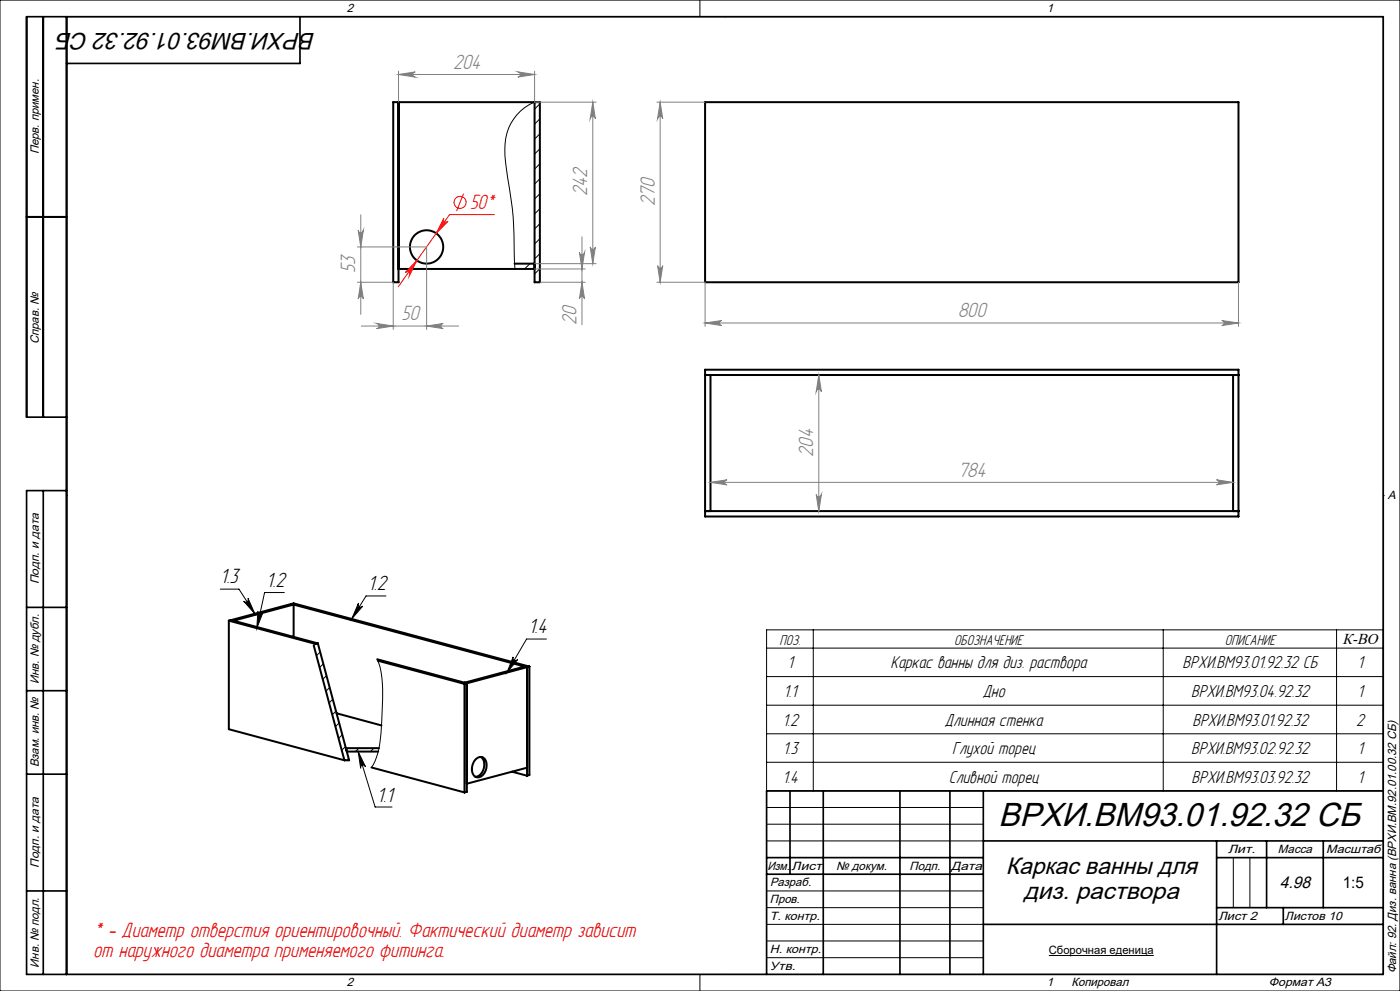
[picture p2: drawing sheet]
<svg xmlns="http://www.w3.org/2000/svg" width="420mm" height="297mm" viewBox="0 0 420 297" stroke-linecap="round" stroke-linejoin="round" font-family="sans-serif">
<g fill="none" stroke="#000" stroke-width=".3">
<path d="M0 0h420v297h-420zM20 5h395v287h-395zM210 0v5M217.5 5h.1M160.4 30.6a14.6 14.6 0 0 0-9 14.2l.3 3.7a177.5 177.5 0 0 1 2.5 22l.3 10.1M162 31.1l-1.6 1.6M162 35.6l-1.6 1.6M162 40.1l-1.6 1.6M162 44.6l-1.6 1.6M162 49.1l-1.6 1.6M162 53.6l-1.6 1.6M162 58.1l-1.6 1.6"/>
<path d="M154.5 79l-.1 .1M159 79l-1.6 1.6M162 62.5l-1.6 1.6M162 67l-1.6 1.6M162 71.5l-1.6 1.6M162 76l-1.6 1.6M162 80.5l-1.6 1.6M20 148.5h.1M415 148.5h.1M66.1 176.6h5.6l4.7 7.3M85.3 177.6h-5.9l-2.4 10.7M115.8 178.6h-6l-4.3 6.9"/>
<path d="M73.1 180.2a.78 .78 0 0 0 1 .1 .78 .78 0 0 0 .3-1l2 4.6zM77.4 183.2a.78 .78 0 0 0 .6 .9 .78 .78 0 0 0 .9-.6l-1.9 4.8zM95.3 192.8l-1.2 .7M96.1 195.4l-1.2 1.1M97 198.9l-1.1 1.2M107.5 180.8a.77 .77 0 0 0 .3 1.1 .77 .77 0 0 0 1-.3l-3.3 3.9zM113.2 197.6a27 27 0 0 1 1.6 11.7 72.8 72.8 0 0 1-1.5 16.5l-.8 2.3-1.1 1.9M154 196.9a.78 .78 0 0 0 .3 1 .78 .78 0 0 0 1-.2l-3.2 3.9zM163.9 191.5h-5.9l-5.9 10.1M230 194.2h185M244 188.8v48.2M349 188.8v48.2"/>
<path d="M401 188.8v48.2M415 188.8h-185v48.2h185M98 202.5l-1.2 1.1M98.9 206l-1.1 1.1M99.8 209.5l-1.1 1.2M100.8 213.1l-1.1 1.1M101.7 216.6l-1.1 1.2M230 202.8h185M230 211.3h185M230 219.9h185M102.7 220.2l-1.1 1.1M103.6 223.7l-1.1 1.2"/>
<path d="M104.6 227.3l-.6 .6M107.5 225.2l2.1 4.6a.76 .76 0 0 0-.9-.5 .76 .76 0 0 0-.5 1zM107.5 225.2l5 16.7h5.1M107.7 224.2l-1.1 1M112.1 224.2l-1 1M230 228.5h185M230 242h65M230 247h65M230 252h65M370 257v15M375 257v15M230 267h65"/>
<path d="M230 272h65M230 277h65M210 292v5M217.5 292h.1M230 282h65M230 287h65M314.7 286.4h31.4"/>
</g>
<g fill="none" stroke="#000" stroke-width=".6">
<path d="M119.6 30.6v54h-1.6v-54h44v54h-1.6v-54M211.5 30.6h160v54h-160zM8 65h12M154.4 79h6M119.6 80.6h40.8M211.5 110.8h160v44h-160zM211.5 112.4h160M213.1 112.4v40.8M369.9 112.4v40.8M211.5 153.2h160M68.7 186v32.5l34.6 9.4M68.7 186l26.2 7"/>
<path d="M69.4 185.8l-.7 .2M69.4 185.8l26 7M87.4 181l-18 4.8M87.4 181l.7 .2M87.4 181l70.7 19M87.4 181l.7-.2 70.7 19M88.1 181.2l-18 4.8-.7-.2M88.1 181.2v9.6M94.1 193.5l9.2 34.4M95.3 192.8h.1M95.4 192.8l9.3 35.1h-1.4M113.2 197.6l26.9 7.2"/>
<path d="M113.3 198l26 7M158.1 200l-.7-.2-18.1 4.8 .8 .2M158.1 200l-18 4.8M158.1 200v32.5M158.8 199.8l-.7 .2M158.8 199.8v32.5l-.7 .2M101 213.8l13.4 3.6M139.3 205v32.5M140.1 204.8v32.5l-.8 .2M140.1 204.8l-.8 .2M111.4 230l27.9 7.5M113.7 224.2h-9.9l.3 1h9.4"/>
<path d="M142.7 227.6a1.86 1.86 0 0 1 2.3-.6 1.86 1.86 0 0 1 1 2.2 3.4 3.4 0 0 1-2.8 3.8 2.85 2.85 0 0 1-1.2-4.3zM144.2 226.9a3.6 3.6 0 0 1-.2 5.3l-.7 .5-.7 .1M153.6 231.3l4.5 1.2M158.1 230.1l-18 4.8"/>
<circle cx="128" cy="74" r="5"/>
</g>
<g fill="none" stroke="#f00" stroke-width=".3">
<path d="M139.1 58.1l-2.1 5.1M125.1 78.1l-2.3 4.5a.77 .77 0 0 0-.2-1 .77 .77 0 0 0-1 .1zM133.1 65.4a.79 .79 0 0 0 .3 1 .79 .79 0 0 0 1-.1l-3.5 3.6zM148.3 64.3h-13.4l-15.4 21.6"/>
<circle cx="138" cy="60.7" r="1.82"/>
</g>
<g fill="none" stroke="#808080" stroke-width=".3">
<path d="M119.6 21.3v9.3M119.6 22.3h40.8M119.6 22.3l5-.7a.78 .78 0 0 0-.8 .7 .78 .78 0 0 0 .8 .8zM155.4 21.6l5 .7-5 .8a.78 .78 0 0 0 .7-.8 .78 .78 0 0 0-.7-.7zM160.4 21.3v9.3h18.4M177.8 30.6v48.4M177.8 30.6l.8 5a.78 .78 0 0 0-.8-.7 .78 .78 0 0 0-.7 .7zM197.1 30.6h14.4M198 30.6v54M198 30.6l.8 5a.78 .78 0 0 0-.8-.7 .78 .78 0 0 0-.7 .7zM107.2 74h20.8M107.5 69a.78 .78 0 0 0 .7 .8 .78 .78 0 0 0 .8-.8l-.8 5z"/>
<path d="M108.2 64.4v29.8M128 74v24.7M160.4 79h18.4M173.8 75.6a.78 .78 0 0 0 .8 .8 .78 .78 0 0 0 .8-.8l-.8 5zM174.6 71v26.3M177.1 74a.78 .78 0 0 0 .7 .7 .78 .78 0 0 0 .8-.7l-.8 5zM197.3 79.6a.78 .78 0 0 0 .7 .7 .78 .78 0 0 0 .8-.7l-.8 5zM107.2 84.6h10.8v14.1M108.2 84.6l.8 5a.78 .78 0 0 0-.8-.7 .78 .78 0 0 0-.7 .7zM108.4 97.7h29.2M113 96.9l5 .8-5 .8a.78 .78 0 0 0 .7-.8 .78 .78 0 0 0-.7-.8zM128 97.7l5-.8a.78 .78 0 0 0-.8 .8 .78 .78 0 0 0 .8 .8z"/>
<path d="M160.4 80.6h15.2M162 84.6h13.6M174.6 84.6l.8 5a.78 .78 0 0 0-.8-.7 .78 .78 0 0 0-.8 .7zM197.1 84.6h14.4v13.2M211.5 96.8h160M211.5 96.8l5-.7a.76 .76 0 0 0-.7 .7 .76 .76 0 0 0 .7 .8zM366.5 96.1l5 .7-5 .8a.76 .76 0 0 0 .8-.8 .76 .76 0 0 0-.8-.7zM371.5 84.6v13.2M245.6 112.4v40.8M245.6 112.4l.8 5a.78 .78 0 0 0-.8-.8 .78 .78 0 0 0-.7 .8zM213.1 144.6l5-.8a.76 .76 0 0 0-.7 .7 .76 .76 0 0 0 .7 .8zM213.1 144.6h156.8"/>
<path d="M244.9 148.2a.78 .78 0 0 0 .7 .7 .78 .78 0 0 0 .8-.7l-.8 5zM364.9 143.8l5 .8-5 .7a.76 .76 0 0 0 .8-.8 .76 .76 0 0 0-.8-.7z"/>
</g>
<g fill="none" stroke="#000" stroke-width=".5">
<path d="M13 5v120M20 5v287M90 5v14h-70M8 65h12M20 125h-12v-120h407v287h-407v-145h12M13 147v145M8 182h12M8 207h12M8 232h12M237 237v25M247 237v55M270 237v55"/>
<path d="M285 237v55M295 237v55M415 237h-185v55M230 257h65M295 252h120M365 252v40M365 257h50M380 252v20M397 252v20M8 267h12M230 262h65M295 277h120"/>
<path d="M365 272h50M385 272v5"/>
</g>
<path d="M73.1 180.2a.78 .78 0 0 0 1 .1 .78 .78 0 0 0 .3-1l2 4.6zM107.5 180.8a.77 .77 0 0 0 .3 1.1 .77 .77 0 0 0 1-.3l-3.3 3.9zM77.4 183.2a.78 .78 0 0 0 .6 .9 .78 .78 0 0 0 .9-.6l-1.9 4.8zM154 196.9a.78 .78 0 0 0 .3 1 .78 .78 0 0 0 1-.2l-3.2 3.9zM107.5 225.2l2.1 4.6a.76 .76 0 0 0-.9-.5 .76 .76 0 0 0-.5 1z" fill="#000"/>
<path d="M125.1 78.1l-3.5 3.6a.77 .77 0 0 1 1-.1 .77 .77 0 0 1 .2 1zM133.1 65.4l-2.2 4.5 3.5-3.6a.78 .78 0 0 1-1.1 .2 .78 .78 0 0 1-.2-1.1z" fill="#f00"/>
<g fill="#808080">
<path d="M211.5 96.8l5-.7a.76 .76 0 0 0-.7 .7 .76 .76 0 0 0 .7 .8zM366.5 96.1l5 .7-5 .8a.76 .76 0 0 0 .8-.8 .76 .76 0 0 0-.8-.7zM119.6 22.3l5-.7a.78 .78 0 0 0-.8 .7 .78 .78 0 0 0 .8 .8zM155.4 21.6l5 .7-5 .8a.78 .78 0 0 0 .7-.8 .78 .78 0 0 0-.7-.7zM113 96.9l5 .8-5 .8a.78 .78 0 0 0 .7-.8 .78 .78 0 0 0-.7-.8zM128 97.7l5-.8a.78 .78 0 0 0-.8 .8 .78 .78 0 0 0 .8 .8z"/>
<path d="M213.1 144.6l5-.8a.76 .76 0 0 0-.7 .7 .76 .76 0 0 0 .7 .8zM364.9 143.8l5 .8-5 .7a.76 .76 0 0 0 .8-.8 .76 .76 0 0 0-.8-.7z"/>
<path d="M108.2 84.6l.8 5a.78 .78 0 0 0-.8-.7 .78 .78 0 0 0-.7 .7zM107.5 69a.78 .78 0 0 0 .7 .8 .78 .78 0 0 0 .8-.8l-.8 5zM177.1 74a.78 .78 0 0 0 .7 .7 .78 .78 0 0 0 .8-.7l-.8 5zM177.8 30.6l.8 5a.78 .78 0 0 0-.8-.7 .78 .78 0 0 0-.7 .7z"/>
<path d="M198 30.6l.8 5a.78 .78 0 0 0-.8-.7 .78 .78 0 0 0-.7 .7zM197.3 79.6a.78 .78 0 0 0 .7 .7 .78 .78 0 0 0 .8-.7l-.8 5zM245.6 112.4l.8 5a.78 .78 0 0 0-.8-.8 .78 .78 0 0 0-.7 .8zM244.9 148.2a.78 .78 0 0 0 .7 .7 .78 .78 0 0 0 .8-.7l-.8 5zM173.8 75.6a.78 .78 0 0 0 .8 .8 .78 .78 0 0 0 .8-.8l-.8 5zM174.6 84.6l.8 5a.78 .78 0 0 0-.8-.7 .78 .78 0 0 0-.8 .7z"/>
</g>
<text font-size="10" x="299.5" y="247.6">ВРХИ.ВМ93.01.92.32 СБ</text>
<g font-size="7.1">
<text x="94.6" y="9.8" transform="rotate(-180 94.6 9.8)">ВРХИ.ВМ93.01.92.32 СБ</text>
<text x="301.7" y="262">Каркас ванны для</text>
<text x="307.2" y="269.5">диз. раствора</text>
</g>
<g font-size="6.9" fill="#808080">
<text x="135.9" y="20.6">204</text>
<text x="176.2" y="58.9" transform="rotate(-90 176.2 58.9)">242</text>
<text x="196.4" y="61.7" transform="rotate(-90 196.4 61.7)">270</text>
<text x="106.6" y="81.7" transform="rotate(-90 106.6 81.7)">53</text>
<text x="287.5" y="95.1">800</text>
<text x="120.4" y="96">50</text>
<text x="172.9" y="97.3" transform="rotate(-90 172.9 97.3)">20</text>
<text x="244" y="136.9" transform="rotate(-90 244 136.9)">204</text>
<text x="287.5" y="142.9">784</text>
</g>
<g font-size="6.9" fill="#f00">
<text x="141" y="62.6">50*</text>
<text x="27.9" y="280.7">* - Диаметр отверстия ориентировочный. Фактический диаметр зависит</text>
<text x="27.9" y="286.9">от наружного диаметра применяемого фитинга.</text>
</g>
<g font-size="6.9">
<text x="66.1" y="174.8">1.3</text>
<text x="79.9" y="175.9">1.2</text>
<text x="110.4" y="176.9">1.2</text>
<text x="158.5" y="189.8">1.4</text>
<text x="113.1" y="240.2">1.1</text>
</g>
<g font-size="5.8">
<text x="236.2" y="200.3">1</text>
<text x="267.1" y="200.3">Каркас ванны для диз. раствора</text>
<text x="354.8" y="200.3">ВРХИ.ВМ93.01.92.32 СБ</text>
<text x="407.2" y="200.3">1</text>
<text x="235.1" y="208.9">1.1</text>
<text x="294.7" y="208.9">Дно</text>
<text x="357.3" y="208.9">ВРХИ.ВМ93.04.92.32</text>
<text x="407.2" y="208.9">1</text>
<text x="234.7" y="217.4">1.2</text>
<text x="283.4" y="217.4">Длинная стенка</text>
<text x="357.7" y="217.4">ВРХИ.ВМ93.01.92.32</text>
<text x="406.9" y="217.4">2</text>
<text x="234.8" y="226">1.3</text>
<text x="285.7" y="226">Глухой торец</text>
<text x="357.3" y="226">ВРХИ.ВМ93.02.92.32</text>
<text x="407.2" y="226">1</text>
<text x="234.7" y="234.6">1.4</text>
<text x="284.7" y="234.6">Сливной торец</text>
<text x="357.5" y="234.6">ВРХИ.ВМ93.03.92.32</text>
<text x="407.2" y="234.6">1</text>
</g>
<text font-size="5" x="383.9" y="266">4.98</text>
<g font-size="4.8">
<text x="367.5" y="193.2">ОПИСАНИЕ</text>
<text x="402.8" y="266">1:5</text>
</g>
<g font-size="4.7">
<text x="233.9" y="193.2">ПОЗ.</text>
<text x="286.3" y="193.2">ОБОЗНАЧЕНИЕ</text>
<text x="402.8" y="193.1">К-ВО</text>
</g>
<g font-size="3.6">
<text x="104" y="3.6">2</text>
<text x="314" y="3.6">1</text>
<text x="11.6" y="46.3" transform="rotate(-90 11.6 46.3)">Перв. примен.</text>
<text x="11.6" y="103.2" transform="rotate(-90 11.6 103.2)">Справ. №</text>
<text x="416.4" y="149.6">A</text>
<text x="11.6" y="175.1" transform="rotate(-90 11.6 175.1)">Подп. и дата</text>
<text x="11.6" y="205" transform="rotate(-90 11.6 205)">Инв. № дубл.</text>
<text x="11.6" y="230" transform="rotate(-90 11.6 230)">Взам. инв. №</text>
<text x="368.4" y="255.6">Лит.</text>
<text x="383.4" y="255.6">Масса</text>
<text x="397.8" y="255.6">Масштаб</text>
<text x="11.6" y="260.1" transform="rotate(-90 11.6 260.1)">Подп. и дата</text>
<text x="230.2" y="260.6">Изм.</text>
<text x="237.5" y="260.6">Лист</text>
<text x="250.9" y="260.6">№ докум.</text>
<text x="272.9" y="260.6">Подп.</text>
<text x="285.4" y="260.6">Дата</text>
<text x="231" y="265.6">Разраб.</text>
<text x="231" y="275.6">Т. контр.</text>
<text x="231" y="270.6">Пров.</text>
<text x="365.5" y="275.6">Лист 2</text>
<text x="385.5" y="275.6">Листов 10</text>
<text x="231" y="285.6">Н. контр.</text>
<text x="11.6" y="290" transform="rotate(-90 11.6 290)">Инв. № подл.</text>
<text x="231" y="290.6">Утв.</text>
<text x="418.9" y="291.8" transform="rotate(-90 418.9 291.8)">Файл: 92. Диз. ванна (ВРХИ.ВМ.92.01.00.32 СБ)</text>
<text x="104" y="295.6">2</text>
<text x="314" y="295.6">1</text>
<text x="321.5" y="295.6">Копировал</text>
<text x="380.7" y="295.6">Формат А3</text>
</g>
<text font-size="3.4" x="314.7" y="286">Сборочная еденица</text>
</svg>
